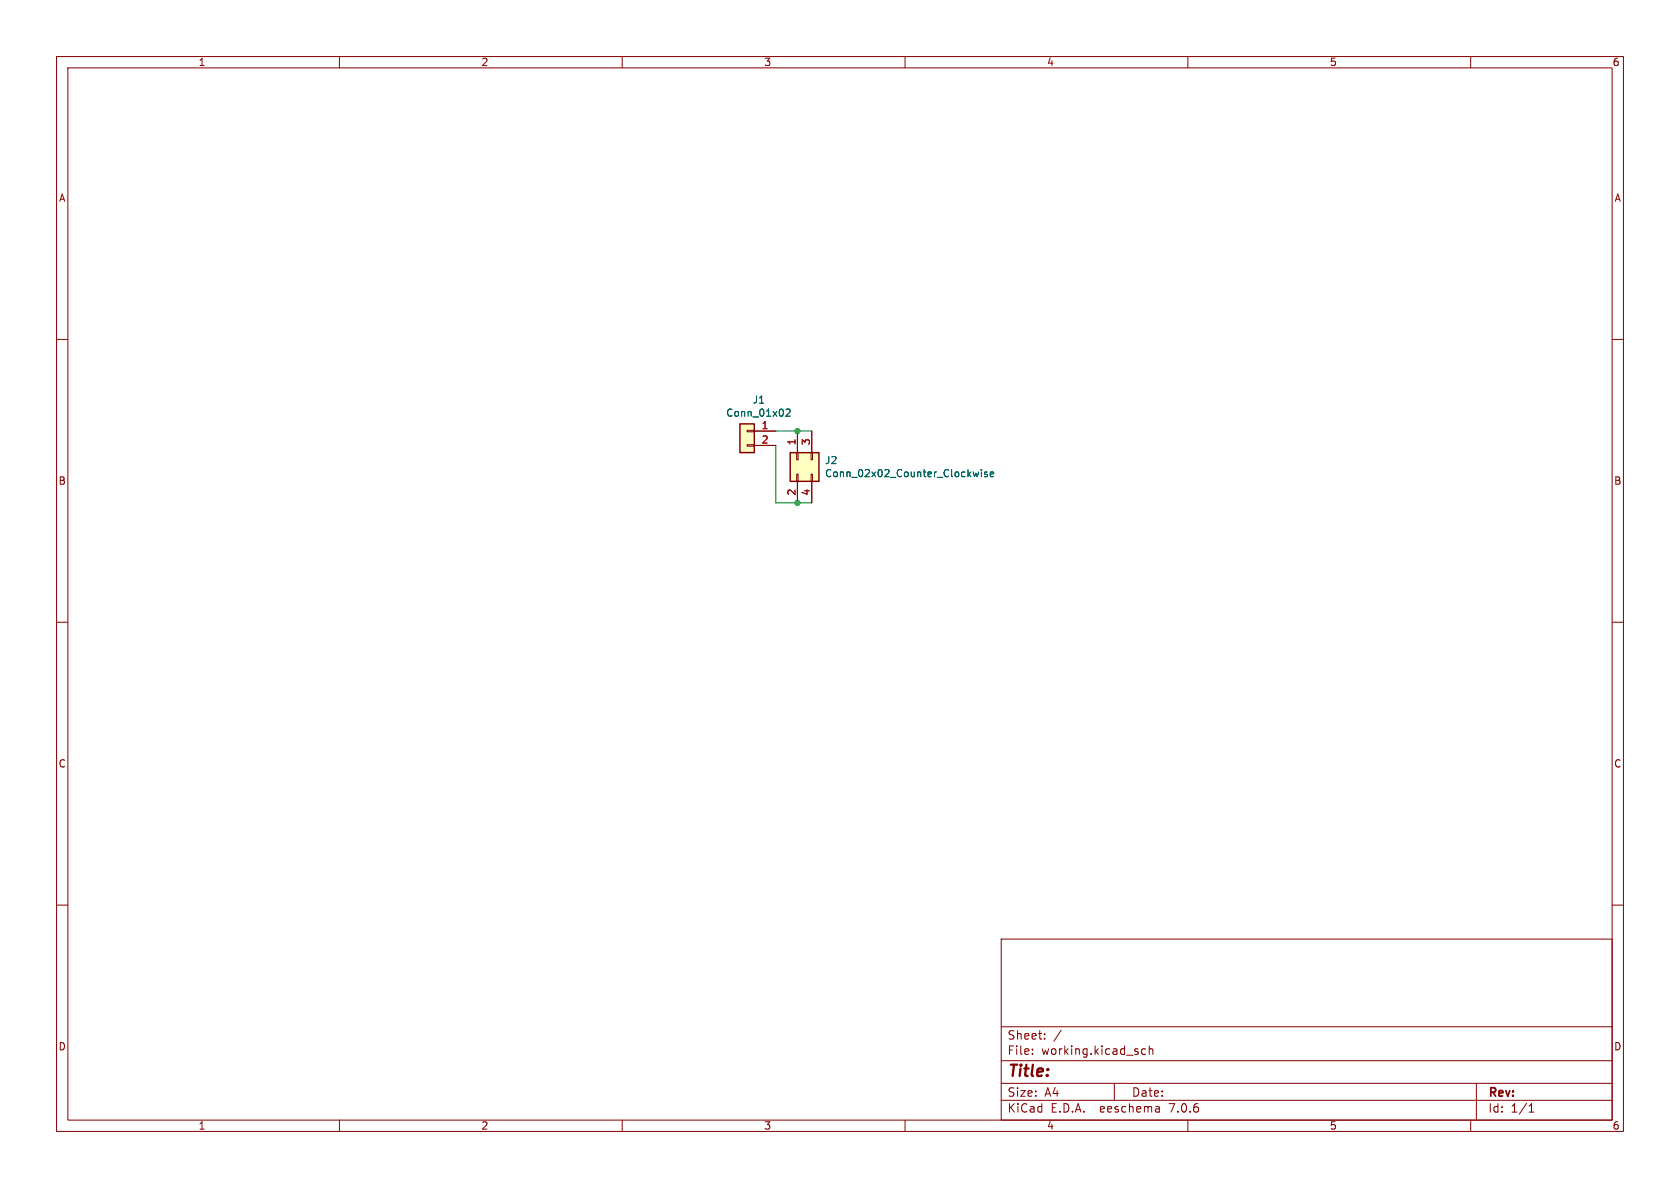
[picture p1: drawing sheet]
<svg xmlns="http://www.w3.org/2000/svg" width="297mm" height="210mm" viewBox="0 0 297 210" stroke-linecap="round" stroke-linejoin="round" font-family="sans-serif">
<g fill="none" stroke="#840000" stroke-width=".18">
<path d="M10 10h277v190h-277zM12 12h273v186h-273zM60 10v2M110 10v2M160 10v2M210 10v2M260 10v2M10 60h2M285 60h2M132.1 78.6h1.2v.3h-1.2zM132.1 76.1h1.2v.2h-1.2zM133.3 76.2h3.9"/>
<path d="M133.3 78.7h3.9M141 76.2v3.8M143.5 76.2v3.8M140.8 80h.3v1.3h-.3zM140.8 83.8h.3v1.3h-.3zM141 85.1v3.8M143.4 80h.2v1.3h-.2zM143.4 83.8h.2v1.3h-.2zM143.5 85.1v3.8M10 110h2M285 110h2M10 160h2"/>
<path d="M285 160h2M177 166h108v32h-108zM60 198v2M110 198v2M160 198v2M177 194.5h108M177 191.5h108M177 187.5h108M177 181.5h108M182.5 186.3v.1M182.5 185.5v.1M184.7 183.6v.1"/>
<path d="M184.7 182.8v.1M187.6 182.1l-1.3 2M197 191.5v3M202.5 185.5l-.4-.1-.3 .3v.4l.2 .2h.5M203.2 185.5l.2-.1 .3 .1 .1 .9M203.2 184.9v1.5M204.9 195.7l.1 .9M205 196.5l-.2 .1M205 196h-.2M210 198v2M260 198v2M261 191.5v6.5"/>
<path d="M270.3 196.6h.9M270.3 195.5l.4-.4v1.5"/>
</g>
<g fill="#ffffc2" stroke="#ffffc2" stroke-width=".18">
<path d="M130.8 74.9h2.5v5.1h-2.5z"/>
<path d="M139.7 80h5.1v5.1h-5.1z"/>
</g>
<path d="M130.8 74.9h2.5v5.1h-2.5zM139.7 80h5.1v5.1h-5.1z" fill="none" stroke="#840000" stroke-width=".25"/>
<path d="M139 72.4l.5-.1 .2 .4-.8 .9h.8M173 83.4l-.2 .9-.3-.6M173.5 83v.1M173.5 83.4v.9M174.5 83.5l-.3-.1-.2 .2 .1 .2 .4 .1v.3h-.5M175.1 83.8l.6-.1-.1-.2-.4-.1-.1 .2v.6h.5" fill="none" stroke="#006464" stroke-width=".18"/>
<path d="M137.2 78.7v10.2h6.3M137.2 76.2h6.3" fill="none" stroke="#009600" stroke-width=".18"/>
<g fill="#009600" stroke="#009600" stroke-width=".18">
<circle cx="141" cy="76.2" r=".46"/>
<circle cx="141" cy="88.9" r=".46"/>
</g>
<text font-size="2.8" fill="#840000" x="178" y="190.9">Title:</text>
<g font-size="2.1" fill="#840000">
<text x="178" y="184">Sheet:</text>
<text x="178" y="186.7">File:</text>
<text x="184.1" y="186.7">working.kicad_sch</text>
<text x="178" y="196.9">KiCad</text>
<text x="178" y="194.1">Size:</text>
<text x="184.7" y="194.1">A4</text>
<text x="185.7" y="196.9">E.D.A.</text>
<text x="194.6" y="196.9">eeschema</text>
<text x="200" y="194.1">Date:</text>
<text x="207" y="196.9">7.0.6</text>
<text x="263" y="194.3">Rev:</text>
<text x="263" y="196.9">Id:</text>
<text x="267.1" y="196.9">1/1</text>
</g>
<g font-size="1.8" fill="#840000">
<text x="35" y="11.9">1</text>
<text x="85" y="11.9">2</text>
<text x="135" y="11.9">3</text>
<text x="185" y="11.9">4</text>
<text x="235" y="11.9">5</text>
<text x="285" y="11.9">6</text>
<text x="10.3" y="35.9">A</text>
<text x="285.3" y="35.9">A</text>
<text x="10.3" y="85.9">B</text>
<text x="285.3" y="85.9">B</text>
<text x="10.3" y="135.9">C</text>
<text x="285.3" y="135.9">C</text>
<text x="10.3" y="185.9">D</text>
<text x="285.3" y="185.9">D</text>
<text x="35" y="199.9">1</text>
<text x="85" y="199.9">2</text>
<text x="135" y="199.9">3</text>
<text x="185" y="199.9">4</text>
<text x="235" y="199.9">5</text>
<text x="285" y="199.9">6</text>
</g>
<g font-size="1.8" fill="#006464">
<text x="133" y="71.6">J1</text>
<text x="128.3" y="73.9">Conn_01x02</text>
<text x="145.8" y="82.2">J2</text>
<text x="145.8" y="84.6">Conn_02x02_Counter_Clockwise</text>
</g>
<g font-size="1.8" fill="#a90000">
<text x="134.5" y="75.9">1</text>
<text x="134.5" y="78.5">2</text>
<text x="140.7" y="78.8" transform="rotate(-90 140.7 78.8)">1</text>
<text x="143.3" y="78.8" transform="rotate(-90 143.3 78.8)">3</text>
<text x="140.7" y="87.7" transform="rotate(-90 140.7 87.7)">2</text>
<text x="143.3" y="87.7" transform="rotate(-90 143.3 87.7)">4</text>
</g>
</svg>
